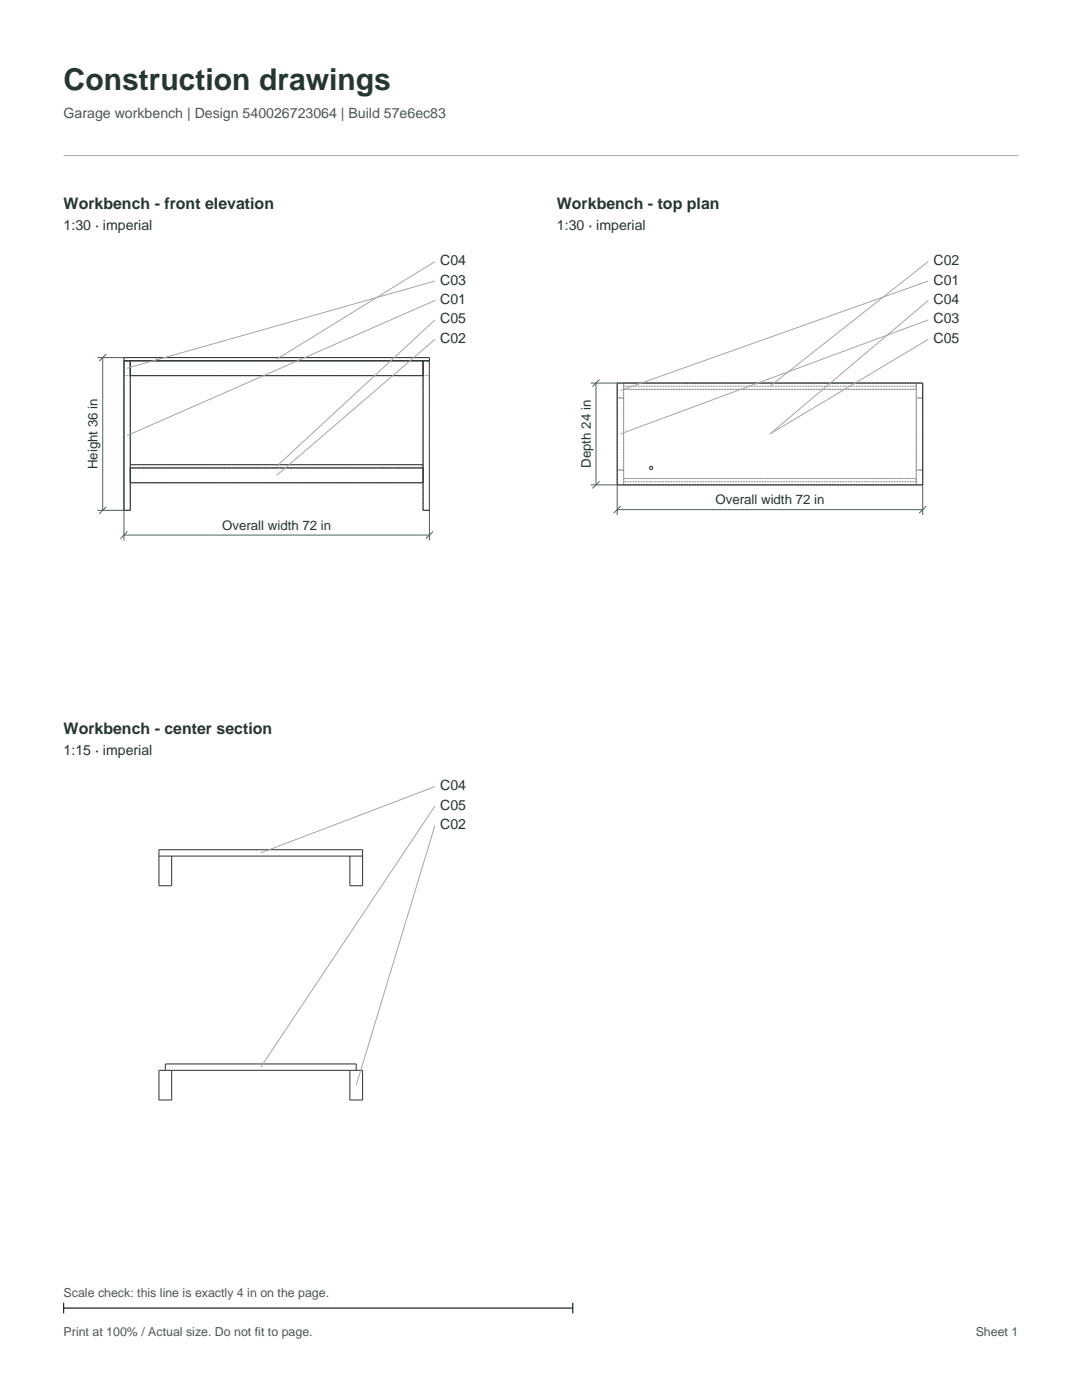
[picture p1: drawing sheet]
<svg xmlns="http://www.w3.org/2000/svg" width="216mm" height="279mm" viewBox="0 0 216 279" stroke-linecap="round" stroke-linejoin="round" font-family="sans-serif">
<path d="M12.7 31h190.5" fill="none" stroke="#a6b0a9" stroke-width=".2"/>
<g fill="none" stroke="#969b97" stroke-width=".2" stroke-dasharray=".2 .2" stroke-linecap="butt">
<path d="M24.7 72h1.3M24.7 75v-3M24.7 75h1.3M24.7 72v-.6M24.7 71.4h61M24.7 72h61M26 75v-3M26 75h58.4M26 72h58.4M31.2 71.4h.6M31.2 72h.6M31.2 71.4v.6"/>
<path d="M31.8 71.4h-.6M31.8 72h-.6M31.8 72v-.6M84.4 72h1.3M84.4 75v-3M84.4 75h1.3M85.7 75v-3M85.7 72v-.6M123.2 79.4v-3M123.2 79.4h1.2M123.2 76.4h1.2M123.2 76.4h60.9"/>
<path d="M124.4 79.4v-3M124.4 77.7v-1.3M124.4 77.7h58.4M124.4 76.4h58.4M124.4 77.1h58.4M182.8 79.4v-3M182.8 79.4h1.3M182.8 76.4h1.3M182.8 77.7v-1.3M184.1 79.4v-3M26 96.3v-2.9M26 96.3h58.4"/>
<path d="M26 93.4h58.4M26 93.4v-.7M26 92.7h58.4M84.4 96.3v-2.9M84.4 93.4v-.7M123.2 96.8v-3M123.2 96.8h1.2M123.2 93.8h1.2M123.2 93.8v-14.4M123.2 96.8v-20.4M123.2 96.8h60.9M124.4 96.8v-3"/>
<path d="M124.4 96.8v-1.3M124.4 96.8h58.4M124.4 95.5h58.4M124.4 93.8v-14.4M124.4 96.1v-19M124.4 96.1h58.4M130.2 93.4a.32 .32 0 0 0-.4-.3 .32 .32 0 0 0-.1 .5 .32 .32 0 0 0 .5-.2M182.8 96.8v-3M182.8 96.8h1.3M182.8 93.8h1.3M182.8 96.8v-1.3M182.8 93.8v-14.4"/>
<path d="M182.8 96.1v-19M184.1 96.8v-3M184.1 93.8v-14.4M184.1 96.8v-20.4M24.7 101.8v-29.8M24.7 101.8h1.3M26 101.8v-29.8M84.4 101.8v-29.8M84.4 101.8h1.3M85.7 101.8v-29.8"/>
</g>
<g fill="none" stroke="#2d302e" stroke-width=".2">
<path d="M24.7 72h61M26 72v29.8h-1.3v-30.4h61v30.4h-1.3v-29.8M26 75h58.4M123.2 76.4h60.9v20.4h-60.9zM26 96.3h58.4M26 93.4h58.4M26 92.7h58.4M31.7 170.9h40.7M34.3 170.9v5.9h-2.6v-7.2h40.7v7.2h-2.6v-5.9M33 213.6v-1.3h38.1v1.3M34.3 213.6v5.9h-2.6v-5.9h40.7v5.9h-2.6v-5.9"/>
<circle cx="129.9" cy="93.4" r=".32"/>
</g>
<g fill="none" stroke="#486557" stroke-width=".2">
<path d="M19.4 71.4h5.3M20.5 71.4v30.4M21.2 70.7l-1.4 1.4M24.7 72v35.8M85.7 72v35.8M117.9 76.4h5.3M118.9 76.4v20.4M119.6 75.7l-1.4 1.5M117.9 96.8h5.3v6M119.6 96.1l-1.4 1.4M184.1 96.8v6M19.4 101.8h5.3"/>
<path d="M21.2 101.1l-1.4 1.5M24.7 106.8h61M25.4 106.1l-1.4 1.4M86.4 106.1l-1.4 1.4M123.2 101.7h60.9M123.9 101l-1.5 1.4M184.8 101l-1.4 1.4"/>
</g>
<path d="M86.8 52.2l-31.6 19.5M86.8 56.1l-61.4 17.4M86.8 60l-61.4 26.9M185.2 52.2l-31.6 24.9M185.2 56.1l-61.4 21.8M185.2 60l-31.6 26.6 31.6-18.9M86.8 63.9l-31.6 29.2M86.8 67.7l-31.6 27.2M185.2 63.9l-61.4 22.7M86.8 157l-34.8 13.2M86.8 160.9l-34.8 52.1M86.8 164.7l-15.7 51.9" fill="none" stroke="#a0aaa3" stroke-width=".2"/>
<path d="M12.7 260v2.1M114.3 260v2.1M12.7 261.1h101.6" fill="none" stroke="#000" stroke-width=".21"/>
<text font-size="6" fill="#25372f" x="12.7" y="18">Construction drawings</text>
<g font-size="3.2" fill="#25372f">
<text x="12.7" y="41.6">Workbench - front elevation</text>
<text x="111.1" y="41.6">Workbench - top plan</text>
<text x="12.7" y="146.4">Workbench - center section</text>
</g>
<text font-size="2.8" fill="#4d5752" x="12.7" y="23.6">Garage workbench | Design 540026723064 | Build 57e6ec83</text>
<g font-size="2.8" fill="#25372f">
<text x="12.7" y="45.9">1:30 · imperial</text>
<text x="111.1" y="45.9">1:30 · imperial</text>
<text x="87.8" y="52.9">C04</text>
<text x="186.3" y="52.9">C02</text>
<text x="87.8" y="56.8">C03</text>
<text x="186.3" y="56.8">C01</text>
<text x="87.8" y="60.7">C01</text>
<text x="87.8" y="64.6">C05</text>
<text x="186.3" y="60.7">C04</text>
<text x="186.3" y="64.6">C03</text>
<text x="87.8" y="68.4">C02</text>
<text x="186.3" y="68.4">C05</text>
<text x="12.7" y="150.6">1:15 · imperial</text>
<text x="87.8" y="157.7">C04</text>
<text x="87.8" y="161.6">C05</text>
<text x="87.8" y="165.5">C02</text>
</g>
<g font-size="2.6" fill="#25372f">
<text x="19.4" y="93.7" transform="rotate(-90 19.4 93.7)">Height 36 in</text>
<text x="117.9" y="93.4" transform="rotate(-90 117.9 93.4)">Depth 24 in</text>
<text x="142.8" y="100.6">Overall width 72 in</text>
<text x="44.3" y="105.7">Overall width 72 in</text>
</g>
<g font-size="2.5" fill="#4d5752">
<text x="12.7" y="258.9">Scale check: this line is exactly 4 in on the page.</text>
<text x="12.7" y="266.7">Print at 100% / Actual size. Do not fit to page.</text>
<text x="194.7" y="266.7">Sheet 1</text>
</g>
</svg>
